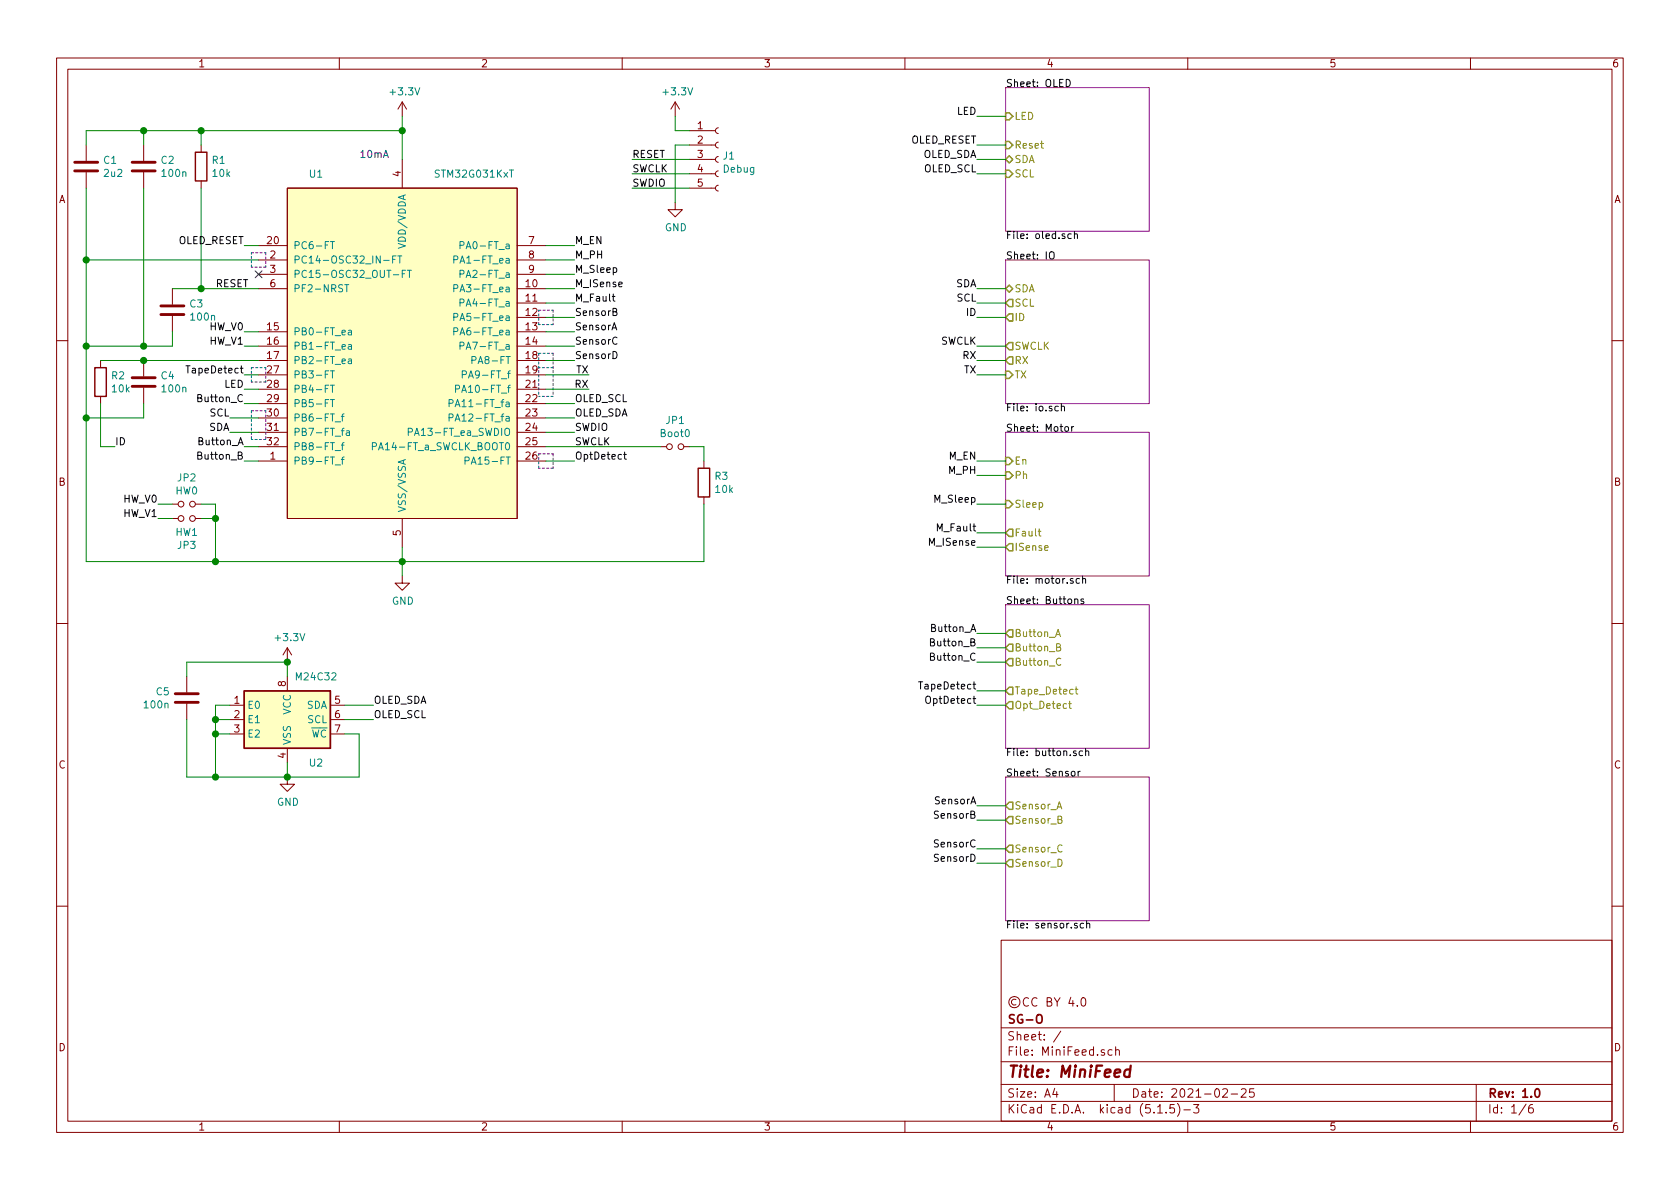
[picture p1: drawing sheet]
EESchema Schematic File Version 4
EELAYER 30 0
EELAYER END
$Descr A4 11693 8268
encoding utf-8
Sheet 1 6
Title "MiniFeed"
Date "2021-02-25"
Rev "1.0"
Comp "SG-O"
Comment1 "©CC BY 4.0"
Comment2 ""
Comment3 ""
Comment4 ""
$EndDescr
$Comp
L global:STM32G031KxT U1
U 1 1
P 2800 2400
F 0 "U1" H 2200 3600 50  0000 C CNN
F 1 "STM32G031KxT" H 3300 3600 50  0000 C CNN
F 2 "Package_QFP:LQFP-32_7x7mm_P0.8mm" H 3000 2500 50  0001 C CNN
F 3 "https://www.st.com/resource/en/datasheet/stm32g031j6.pdf" H 3000 2500 50  0001 C CNN
F 4 "C432203" H 2800 2400 50  0001 C CNN "lcsc#"
F 5 "STM32G031K8T6" H 2800 2400 50  0001 C CNN "manf#"
	1    2800 2400
	1    0    0    -1  
$EndComp
Wire Wire Line
	3800 2800 4000 2800
Wire Wire Line
	3800 2900 4000 2900
Text Label 4000 2800 0    50   ~ 0
OLED_SCL
Text Label 4000 2900 0    50   ~ 0
OLED_SDA
Text Label 4000 3000 0    50   ~ 0
SWDIO
Text Label 4000 3100 0    50   ~ 0
SWCLK
Wire Wire Line
	3800 3000 4000 3000
Text Label 1500 2000 0    50   ~ 0
RESET
Wire Wire Line
	1800 3000 1600 3000
Wire Wire Line
	1800 2900 1600 2900
Text Label 1600 3000 2    50   ~ 0
SDA
Text Label 1600 2900 2    50   ~ 0
SCL
Wire Wire Line
	3800 2600 4100 2600
Wire Wire Line
	3800 2700 4100 2700
Text Label 4100 2600 2    50   ~ 0
TX
Text Label 4100 2700 2    50   ~ 0
RX
Wire Wire Line
	3800 1900 4000 1900
Wire Wire Line
	3800 1800 4000 1800
Wire Wire Line
	3800 1700 4000 1700
Wire Wire Line
	3800 2000 4000 2000
Text Label 4000 2000 0    50   ~ 0
M_ISense
Text Label 4000 1900 0    50   ~ 0
M_Sleep
Text Label 4000 1800 0    50   ~ 0
M_PH
Text Label 4000 1700 0    50   ~ 0
M_EN
Text Label 4000 2100 0    50   ~ 0
M_Fault
Wire Wire Line
	2800 1100 2800 900 
NoConn ~ 1800 1900
Wire Wire Line
	1400 2000 1400 1300
Wire Wire Line
	1400 2000 1800 2000
Wire Wire Line
	1400 1000 1400 900 
Wire Wire Line
	1400 900  2800 900 
Connection ~ 2800 900 
$Comp
L Device:C C3
U 1 1
P 1200 2150
F 0 "C3" H 1315 2196 50  0000 L CNN
F 1 "100n" H 1315 2105 50  0000 L CNN
F 2 "Capacitor_SMD:C_0603_1608Metric" H 1238 2000 50  0001 C CNN
F 3 "~" H 1200 2150 50  0001 C CNN
F 4 "C1591" H 1200 2150 50  0001 C CNN "lcsc#"
F 5 "CL10B104KB8NNNC" H 1200 2150 50  0001 C CNN "manf#"
	1    1200 2150
	1    0    0    -1  
$EndComp
Wire Wire Line
	1400 2000 1200 2000
Connection ~ 1400 2000
Wire Wire Line
	2800 3900 2800 3800
$Comp
L power:GND #PWR04
U 1 1
P 2800 4000
F 0 "#PWR04" H 2800 3750 50  0001 C CNN
F 1 "GND" H 2805 3827 50  0000 C CNN
F 2 "" H 2800 4000 50  0001 C CNN
F 3 "" H 2800 4000 50  0001 C CNN
	1    2800 4000
	1    0    0    -1  
$EndComp
Wire Wire Line
	2800 3900 2800 4000
Connection ~ 2800 3900
Wire Wire Line
	1800 3100 1700 3100
Text Label 1700 3100 2    50   ~ 0
Button_A
Wire Wire Line
	1800 3200 1700 3200
Text Label 1700 3200 2    50   ~ 0
Button_B
$Comp
L Device:R R1
U 1 1
P 1400 1150
F 0 "R1" H 1470 1196 50  0000 L CNN
F 1 "10k" H 1470 1105 50  0000 L CNN
F 2 "Resistor_SMD:R_0603_1608Metric" V 1330 1150 50  0001 C CNN
F 3 "~" H 1400 1150 50  0001 C CNN
F 4 "C128781" H 1400 1150 50  0001 C CNN "lcsc#"
F 5 "TC0325F1002T5E" H 1400 1150 50  0001 C CNN "manf#"
	1    1400 1150
	1    0    0    -1  
$EndComp
$Comp
L Device:C C2
U 1 1
P 1000 1150
F 0 "C2" H 1115 1196 50  0000 L CNN
F 1 "100n" H 1115 1105 50  0000 L CNN
F 2 "Capacitor_SMD:C_0603_1608Metric" H 1038 1000 50  0001 C CNN
F 3 "~" H 1000 1150 50  0001 C CNN
F 4 "C1591" H 1000 1150 50  0001 C CNN "lcsc#"
F 5 "CL10B104KB8NNNC" H 1000 1150 50  0001 C CNN "manf#"
	1    1000 1150
	1    0    0    -1  
$EndComp
Wire Wire Line
	1000 1300 1000 2400
Wire Wire Line
	1000 2400 600  2400
Wire Wire Line
	600  2400 600  1800
Wire Wire Line
	1400 900  1000 900 
Wire Wire Line
	1000 900  1000 1000
Connection ~ 1400 900 
Wire Wire Line
	1000 900  600  900 
Wire Wire Line
	600  900  600  1000
Connection ~ 1000 900 
Wire Wire Line
	2800 800  2800 900 
Wire Wire Line
	1800 2800 1700 2800
Text Label 1700 2800 2    50   ~ 0
Button_C
Text Label 1700 2600 2    50   ~ 0
TapeDetect
Text Label 4000 3200 0    50   ~ 0
OptDetect
Wire Wire Line
	4000 3200 3800 3200
Wire Wire Line
	1700 2600 1800 2600
Text Label 800  3100 0    50   ~ 0
ID
Wire Wire Line
	800  3100 700  3100
Wire Wire Line
	600  2400 600  2900
Wire Wire Line
	600  3900 1500 3900
Connection ~ 600  2400
Wire Wire Line
	1000 2400 1200 2400
Wire Wire Line
	1200 2400 1200 2300
Connection ~ 1000 2400
Wire Wire Line
	1800 2300 1700 2300
Wire Wire Line
	1800 2400 1700 2400
Text Label 1700 2300 2    50   ~ 0
HW_V0
Text Label 1700 2400 2    50   ~ 0
HW_V1
Text Label 1100 3500 2    50   ~ 0
HW_V0
Text Label 1100 3600 2    50   ~ 0
HW_V1
$Comp
L Device:Jumper_NO_Small JP2
U 1 1
P 1300 3500
F 0 "JP2" H 1300 3685 50  0000 C CNN
F 1 "HW0" H 1300 3594 50  0000 C CNN
F 2 "Jumper:SolderJumper-2_P1.3mm_Open_RoundedPad1.0x1.5mm" H 1300 3500 50  0001 C CNN
F 3 "~" H 1300 3500 50  0001 C CNN
F 4 "DNP" H 1300 3500 50  0001 C CNN "DNP"
F 5 "dnp" H 1300 3500 50  0001 C CNN "Config"
	1    1300 3500
	1    0    0    -1  
$EndComp
$Comp
L Device:Jumper_NO_Small JP3
U 1 1
P 1300 3600
F 0 "JP3" H 1300 3415 50  0000 C CNN
F 1 "HW1" H 1300 3506 50  0000 C CNN
F 2 "Jumper:SolderJumper-2_P1.3mm_Open_RoundedPad1.0x1.5mm" H 1300 3600 50  0001 C CNN
F 3 "~" H 1300 3600 50  0001 C CNN
F 4 "DNP" H 1300 3600 50  0001 C CNN "DNP"
F 5 "dnp" H 1300 3600 50  0001 C CNN "Config"
	1    1300 3600
	1    0    0    -1  
$EndComp
Wire Wire Line
	1100 3500 1200 3500
Wire Wire Line
	1100 3600 1200 3600
Wire Wire Line
	1400 3500 1500 3500
Wire Wire Line
	1500 3500 1500 3600
Connection ~ 1500 3900
Wire Wire Line
	1500 3900 2800 3900
Wire Wire Line
	1400 3600 1500 3600
Connection ~ 1500 3600
Wire Wire Line
	1500 3600 1500 3900
$Comp
L power:+3.3V #PWR01
U 1 1
P 2800 800
F 0 "#PWR01" H 2800 650 50  0001 C CNN
F 1 "+3.3V" H 2815 973 50  0000 C CNN
F 2 "" H 2800 800 50  0001 C CNN
F 3 "" H 2800 800 50  0001 C CNN
	1    2800 800 
	1    0    0    -1  
$EndComp
Text Notes 2500 1100 0    50   ~ 0
10mA
Wire Wire Line
	1800 1700 1700 1700
Text Label 1700 1700 2    50   ~ 0
OLED_RESET
Wire Wire Line
	1700 2700 1800 2700
Text Label 1700 2700 2    50   ~ 0
LED
Wire Wire Line
	3800 3100 4600 3100
$Comp
L Device:Jumper_NO_Small JP1
U 1 1
P 4700 3100
F 0 "JP1" H 4700 3285 50  0000 C CNN
F 1 "Boot0" H 4700 3194 50  0000 C CNN
F 2 "Jumper:SolderJumper-2_P1.3mm_Open_RoundedPad1.0x1.5mm" H 4700 3100 50  0001 C CNN
F 3 "~" H 4700 3100 50  0001 C CNN
F 4 "DNP" H 4700 3100 50  0001 C CNN "DNP"
F 5 "dnp" H 4700 3100 50  0001 C CNN "Config"
	1    4700 3100
	1    0    0    -1  
$EndComp
$Comp
L Device:R R3
U 1 1
P 4900 3350
F 0 "R3" H 4970 3396 50  0000 L CNN
F 1 "10k" H 4970 3305 50  0000 L CNN
F 2 "Resistor_SMD:R_0603_1608Metric" V 4830 3350 50  0001 C CNN
F 3 "~" H 4900 3350 50  0001 C CNN
F 4 "C128781" H 4900 3350 50  0001 C CNN "lcsc#"
F 5 "TC0325F1002T5E" H 4900 3350 50  0001 C CNN "manf#"
	1    4900 3350
	1    0    0    -1  
$EndComp
Wire Wire Line
	2800 3900 4900 3900
Wire Wire Line
	4900 3900 4900 3500
Wire Wire Line
	4800 3100 4900 3100
Wire Wire Line
	4900 3100 4900 3200
Wire Wire Line
	7000 2600 6800 2600
Wire Wire Line
	7000 2500 6800 2500
Text Label 6800 2600 2    50   ~ 0
TX
Text Label 6800 2500 2    50   ~ 0
RX
Text Label 4400 1100 0    50   ~ 0
RESET
Text Label 6800 2400 2    50   ~ 0
SWCLK
Wire Wire Line
	6800 2400 7000 2400
$Comp
L power:+3.3V #PWR02
U 1 1
P 4700 800
F 0 "#PWR02" H 4700 650 50  0001 C CNN
F 1 "+3.3V" H 4715 973 50  0000 C CNN
F 2 "" H 4700 800 50  0001 C CNN
F 3 "" H 4700 800 50  0001 C CNN
	1    4700 800 
	1    0    0    -1  
$EndComp
Wire Wire Line
	4700 800  4700 900 
Text Label 4400 1200 0    50   ~ 0
SWCLK
Wire Wire Line
	4400 1200 4800 1200
Text Label 4400 1300 0    50   ~ 0
SWDIO
Wire Wire Line
	4400 1300 4800 1300
Wire Wire Line
	4400 1100 4800 1100
$Comp
L power:GND #PWR03
U 1 1
P 4700 1400
F 0 "#PWR03" H 4700 1150 50  0001 C CNN
F 1 "GND" H 4705 1227 50  0000 C CNN
F 2 "" H 4700 1400 50  0001 C CNN
F 3 "" H 4700 1400 50  0001 C CNN
	1    4700 1400
	1    0    0    -1  
$EndComp
$Comp
L Connector:Conn_01x05_Female J1
U 1 1
P 5000 1100
F 0 "J1" H 5028 1126 50  0000 L CNN
F 1 "Debug" H 5028 1035 50  0000 L CNN
F 2 "Connector_PinSocket_1.27mm:PinSocket_1x05_P1.27mm_Vertical" H 5000 1100 50  0001 C CNN
F 3 "~" H 5000 1100 50  0001 C CNN
F 4 "DNP" H 5000 1100 50  0001 C CNN "DNP"
F 5 "dnp" H 5000 1100 50  0001 C CNN "Config"
	1    5000 1100
	1    0    0    -1  
$EndComp
Wire Wire Line
	4700 1000 4800 1000
Wire Wire Line
	4700 1000 4700 1400
Wire Wire Line
	4700 900  4800 900 
$Comp
L Device:C C1
U 1 1
P 600 1150
F 0 "C1" H 715 1196 50  0000 L CNN
F 1 "2u2" H 715 1105 50  0000 L CNN
F 2 "Capacitor_SMD:C_0805_2012Metric" H 638 1000 50  0001 C CNN
F 3 "~" H 600 1150 50  0001 C CNN
F 4 "CL21B225KAFNNNE" H 600 1150 50  0001 C CNN "manf#"
F 5 "C19110" H 600 1150 50  0001 C CNN "lcsc#"
	1    600  1150
	1    0    0    -1  
$EndComp
$Comp
L Memory_EEPROM:M24C01-FMN U2
U 1 1
P 2000 5000
F 0 "U2" H 2200 4700 50  0000 C CNN
F 1 "M24C32" H 2200 5300 50  0000 C CNN
F 2 "Package_SO:SOIC-8_3.9x4.9mm_P1.27mm" H 2000 5350 50  0001 C CNN
F 3 "https://datasheet.lcsc.com/szlcsc/1809051918_STMicroelectronics-M24C32-WMN6TP_C7998.pdf" H 2050 4500 50  0001 C CNN
F 4 "M24C32-WMN6TP" H 2000 5000 50  0001 C CNN "manf#"
F 5 "C7998" H 2000 5000 50  0001 C CNN "lcsc#"
	1    2000 5000
	1    0    0    -1  
$EndComp
Wire Wire Line
	1600 4900 1500 4900
Wire Wire Line
	1500 4900 1500 5000
Wire Wire Line
	1500 5400 2000 5400
Wire Wire Line
	2000 5400 2000 5300
Wire Wire Line
	1600 5000 1500 5000
Connection ~ 1500 5000
Wire Wire Line
	1500 5000 1500 5100
Wire Wire Line
	1600 5100 1500 5100
Connection ~ 1500 5100
Wire Wire Line
	1500 5100 1500 5400
Wire Wire Line
	2400 5100 2500 5100
Wire Wire Line
	2500 5100 2500 5400
Wire Wire Line
	2500 5400 2000 5400
Connection ~ 2000 5400
$Comp
L Device:C C5
U 1 1
P 1300 4850
F 0 "C5" H 1415 4896 50  0000 L CNN
F 1 "100n" H 1415 4805 50  0000 L CNN
F 2 "Capacitor_SMD:C_0603_1608Metric" H 1338 4700 50  0001 C CNN
F 3 "~" H 1300 4850 50  0001 C CNN
F 4 "C1591" H 1300 4850 50  0001 C CNN "lcsc#"
F 5 "CL10B104KB8NNNC" H 1300 4850 50  0001 C CNN "manf#"
	1    1300 4850
	-1   0    0    -1  
$EndComp
Wire Wire Line
	1500 5400 1300 5400
Wire Wire Line
	1300 5400 1300 5000
Connection ~ 1500 5400
Wire Wire Line
	1300 4700 1300 4600
Wire Wire Line
	1300 4600 2000 4600
Wire Wire Line
	2000 4600 2000 4700
$Comp
L power:+3.3V #PWR05
U 1 1
P 2000 4600
F 0 "#PWR05" H 2000 4450 50  0001 C CNN
F 1 "+3.3V" H 2015 4773 50  0000 C CNN
F 2 "" H 2000 4600 50  0001 C CNN
F 3 "" H 2000 4600 50  0001 C CNN
	1    2000 4600
	1    0    0    -1  
$EndComp
Connection ~ 2000 4600
$Comp
L power:GND #PWR06
U 1 1
P 2000 5400
F 0 "#PWR06" H 2000 5150 50  0001 C CNN
F 1 "GND" H 2005 5227 50  0000 C CNN
F 2 "" H 2000 5400 50  0001 C CNN
F 3 "" H 2000 5400 50  0001 C CNN
	1    2000 5400
	1    0    0    -1  
$EndComp
$Comp
L Device:C C4
U 1 1
P 1000 2650
F 0 "C4" H 1115 2696 50  0000 L CNN
F 1 "100n" H 1115 2605 50  0000 L CNN
F 2 "Capacitor_SMD:C_0603_1608Metric" H 1038 2500 50  0001 C CNN
F 3 "~" H 1000 2650 50  0001 C CNN
F 4 "C1591" H 1000 2650 50  0001 C CNN "lcsc#"
F 5 "CL10B104KB8NNNC" H 1000 2650 50  0001 C CNN "manf#"
	1    1000 2650
	1    0    0    -1  
$EndComp
Wire Wire Line
	1800 2500 1000 2500
Wire Wire Line
	1000 2800 1000 2900
Wire Wire Line
	1000 2900 600  2900
Connection ~ 600  2900
Wire Wire Line
	600  2900 600  3900
$Comp
L Device:R R2
U 1 1
P 700 2650
F 0 "R2" H 770 2696 50  0000 L CNN
F 1 "10k" H 770 2605 50  0000 L CNN
F 2 "Resistor_SMD:R_0603_1608Metric" V 630 2650 50  0001 C CNN
F 3 "~" H 700 2650 50  0001 C CNN
F 4 "C128781" H 700 2650 50  0001 C CNN "lcsc#"
F 5 "TC0325F1002T5E" H 700 2650 50  0001 C CNN "manf#"
	1    700  2650
	1    0    0    -1  
$EndComp
Wire Wire Line
	1000 2500 700  2500
Connection ~ 1000 2500
Wire Wire Line
	700  2800 700  3100
Wire Wire Line
	2400 5000 2600 5000
Wire Wire Line
	2400 4900 2600 4900
Text Label 2600 5000 0    50   ~ 0
OLED_SCL
Text Label 2600 4900 0    50   ~ 0
OLED_SDA
$Sheet
S 7000 3000 1000 1000
U 6004F6AE
F0 "Motor" 50
F1 "motor.sch" 50
F2 "En" I L 7000 3200 50 
F3 "Ph" I L 7000 3300 50 
F4 "Sleep" I L 7000 3500 50 
F5 "Fault" O L 7000 3700 50 
F6 "ISense" O L 7000 3800 50 
$EndSheet
Wire Wire Line
	3800 2100 4000 2100
Wire Wire Line
	7000 3500 6800 3500
Wire Wire Line
	7000 3300 6800 3300
Wire Wire Line
	7000 3200 6800 3200
Wire Wire Line
	7000 3800 6800 3800
Text Label 6800 3800 2    50   ~ 0
M_ISense
Text Label 6800 3500 2    50   ~ 0
M_Sleep
Text Label 6800 3300 2    50   ~ 0
M_PH
Text Label 6800 3200 2    50   ~ 0
M_EN
Text Label 6800 3700 2    50   ~ 0
M_Fault
Wire Wire Line
	7000 3700 6800 3700
$Sheet
S 7000 4200 1000 1000
U 601CD78B
F0 "Buttons" 50
F1 "button.sch" 50
F2 "Button_A" O L 7000 4400 50 
F3 "Button_B" O L 7000 4500 50 
F4 "Button_C" O L 7000 4600 50 
F5 "Tape_Detect" O L 7000 4800 50 
F6 "Opt_Detect" O L 7000 4900 50 
$EndSheet
$Sheet
S 7000 1800 1000 1000
U 60234D6B
F0 "IO" 50
F1 "io.sch" 50
F2 "SCL" O L 7000 2100 50 
F3 "ID" O L 7000 2200 50 
F4 "SDA" B L 7000 2000 50 
F5 "TX" I L 7000 2600 50 
F6 "RX" O L 7000 2500 50 
F7 "SWCLK" O L 7000 2400 50 
$EndSheet
Text Label 6800 2100 2    50   ~ 0
SCL
Text Label 6800 2000 2    50   ~ 0
SDA
Text Label 6800 2200 2    50   ~ 0
ID
Wire Wire Line
	7000 2200 6800 2200
Wire Wire Line
	7000 2100 6800 2100
Wire Wire Line
	7000 2000 6800 2000
$Sheet
S 7000 600  1000 1000
U 60302857
F0 "OLED" 50
F1 "oled.sch" 50
F2 "LED" I L 7000 800 50 
F3 "Reset" I L 7000 1000 50 
F4 "SDA" B L 7000 1100 50 
F5 "SCL" I L 7000 1200 50 
$EndSheet
Wire Wire Line
	6800 800  7000 800 
Text Label 6800 800  2    50   ~ 0
LED
Text Label 6800 1000 2    50   ~ 0
OLED_RESET
Wire Wire Line
	7000 1000 6800 1000
Wire Wire Line
	6800 1200 7000 1200
Text Label 6800 1100 2    50   ~ 0
OLED_SDA
Text Label 6800 1200 2    50   ~ 0
OLED_SCL
Wire Wire Line
	7000 1100 6800 1100
Wire Wire Line
	7000 4400 6800 4400
Text Label 6800 4400 2    50   ~ 0
Button_A
Wire Wire Line
	7000 4500 6800 4500
Text Label 6800 4500 2    50   ~ 0
Button_B
Wire Wire Line
	7000 4600 6800 4600
Text Label 6800 4600 2    50   ~ 0
Button_C
Text Label 6800 4800 2    50   ~ 0
TapeDetect
Wire Wire Line
	6800 4800 7000 4800
Text Label 6800 4900 2    50   ~ 0
OptDetect
Wire Wire Line
	6800 4900 7000 4900
$Sheet
S 7000 5400 1000 1000
U 6047D150
F0 "Sensor" 50
F1 "sensor.sch" 50
F2 "Sensor_A" O L 7000 5600 50 
F3 "Sensor_B" O L 7000 5700 50 
F4 "Sensor_C" O L 7000 5900 50 
F5 "Sensor_D" O L 7000 6000 50 
$EndSheet
Text Label 4000 2200 0    50   ~ 0
SensorB
Text Label 4000 2300 0    50   ~ 0
SensorA
Wire Wire Line
	3800 2200 4000 2200
Wire Wire Line
	3800 2300 4000 2300
Text Label 6800 5700 2    50   ~ 0
SensorB
Text Label 6800 5600 2    50   ~ 0
SensorA
Wire Wire Line
	7000 5700 6800 5700
Wire Wire Line
	7000 5600 6800 5600
Text Label 4000 2400 0    50   ~ 0
SensorC
Wire Wire Line
	3800 2400 4000 2400
Text Label 4000 2500 0    50   ~ 0
SensorD
Wire Wire Line
	3800 2500 4000 2500
Text Label 6800 5900 2    50   ~ 0
SensorC
Text Label 6800 6000 2    50   ~ 0
SensorD
Wire Wire Line
	7000 6000 6800 6000
Wire Wire Line
	7000 5900 6800 5900
Wire Wire Line
	1800 1800 600  1800
Connection ~ 600  1800
Wire Wire Line
	600  1800 600  1300
Wire Notes Line
	1850 1750 1850 1850
Wire Notes Line
	1850 1850 1750 1850
Wire Notes Line
	1750 1850 1750 1750
Wire Notes Line
	1750 1750 1850 1750
Wire Notes Line
	1750 2850 1850 2850
Wire Notes Line
	1850 2850 1850 3050
Wire Notes Line
	1850 3050 1750 3050
Wire Notes Line
	1750 2850 1750 3050
Wire Notes Line
	1750 2550 1850 2550
Wire Notes Line
	1850 2550 1850 2650
Wire Notes Line
	1850 2650 1750 2650
Wire Notes Line
	1750 2650 1750 2550
Wire Notes Line
	3750 2150 3850 2150
Wire Notes Line
	3850 2150 3850 2250
Wire Notes Line
	3850 2250 3750 2250
Wire Notes Line
	3750 2250 3750 2150
Wire Notes Line
	3750 2450 3850 2450
Wire Notes Line
	3850 2550 3750 2550
Wire Notes Line
	3850 2750 3750 2750
Wire Notes Line
	3850 2450 3850 2750
Wire Notes Line
	3750 2450 3750 2750
Wire Notes Line
	3750 3150 3850 3150
Wire Notes Line
	3850 3150 3850 3250
Wire Notes Line
	3850 3250 3750 3250
Wire Notes Line
	3750 3250 3750 3150
$EndSCHEMATC
